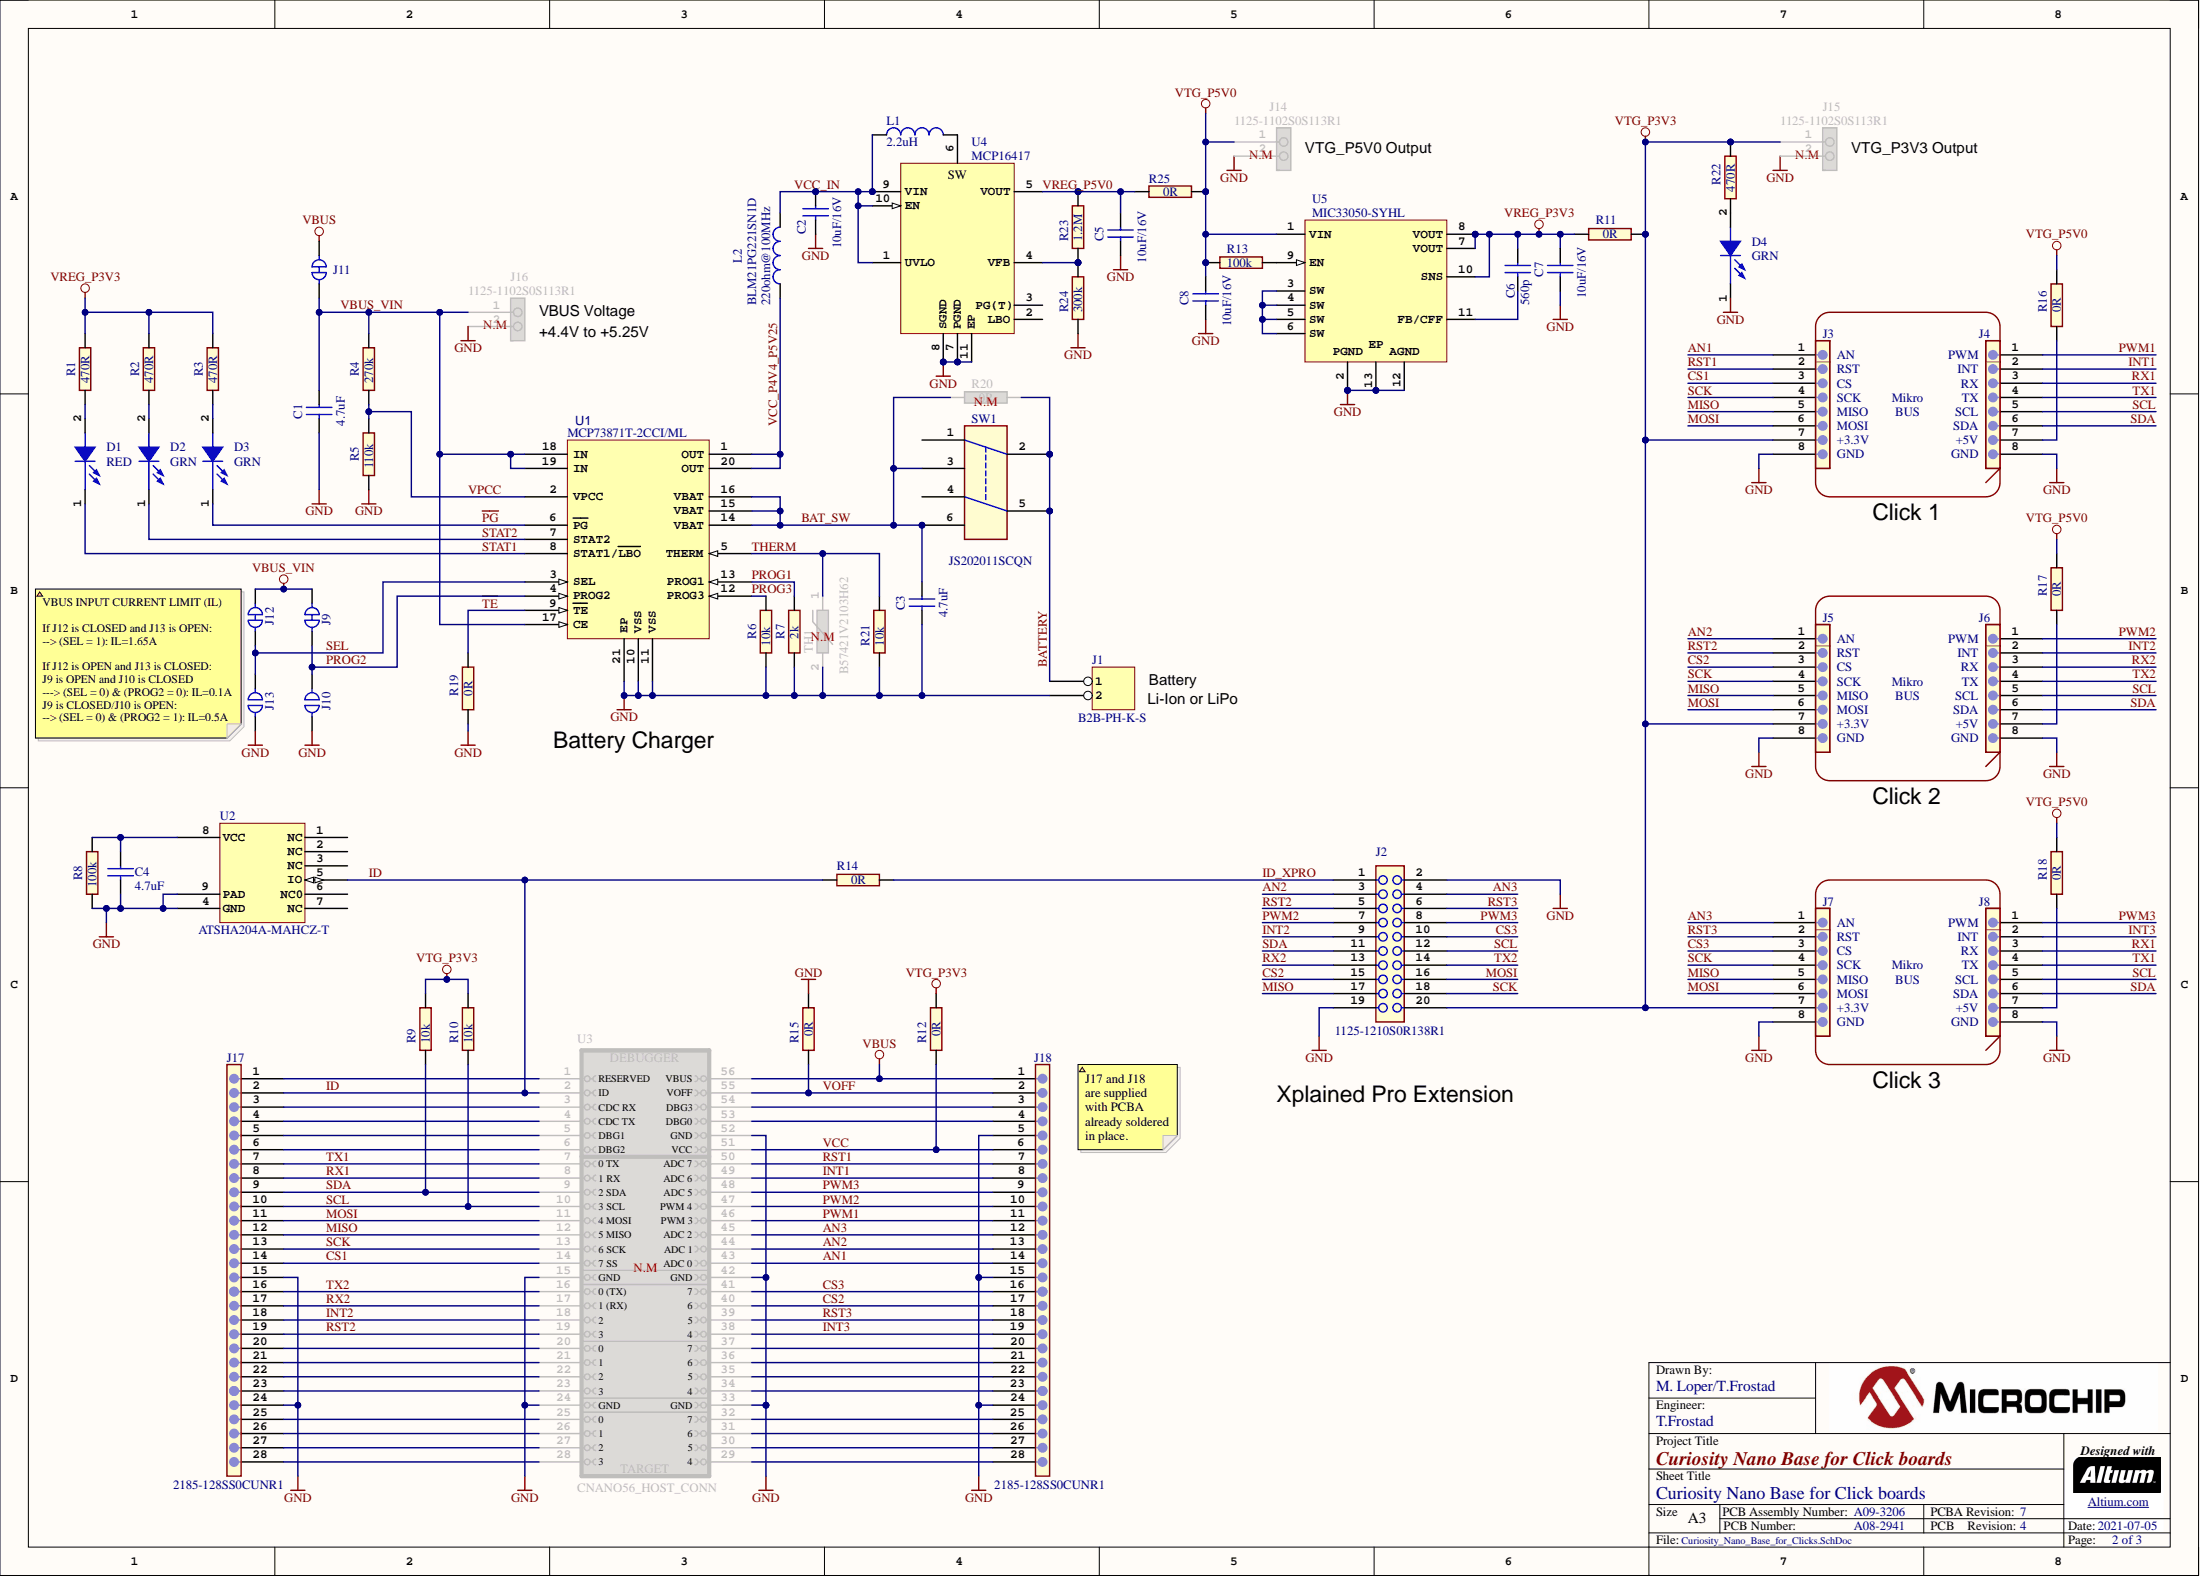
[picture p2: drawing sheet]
# Altium project Curiosity_Nano_Base_for_Clicks.PrjPcb
PCBANumber_TLM: A09-3206; PCBNumber_TLM: A08-2941; ProjectBoardNumber: 2267; ProjectDrawnBy: M. Loper; ProjectEngineer: T.Frostad; ProjectPartNumber: AC164162; ProjectRevisionART: 7; ProjectRevisionASSY: 7; ProjectRevisionFAB: 4; ProjectRevisionSCH: 7; ProjectTitle: Curiosity Nano Base for Click boards
3 sheets, 76 parts. Net scope: global (net labels, ports and power ports of the same name join across sheets).
Board file: Curiosity_Nano_Base_for_Clicks.PcbDoc
Sheets:
  Curiosity_Nano_Base_for_Clicks_TopLevel.SchDoc
    S2 = Curiosity_Nano_Base_for_Clicks_Revision_History.SchDoc
    S1 = Curiosity_Nano_Base_for_Clicks.SchDoc

## Sheet Curiosity_Nano_Base_for_Clicks_TopLevel.SchDoc: Top Level
size A3; Organization: Microchip Technology Norway; Address1: Brøsetvegen 164; Address2: 7069 Trondheim; Address3: NORWAY; DocumentNumber: A09-3206; Revision: 7; SheetNumber: 1; SheetTotal: 3; DrawnBy: T.Frostad; Engineer: T.Frostad; PageSetup: Record=PageOptions¦CenterHorizontal=True¦CenterVertical=True¦PrintScale=1.01¦XCorrection=1.00¦YCorrection=1.00¦PrintKind=1¦BorderSize=5000000¦LeftOffset=0¦BottomOffset=0¦Orientation=2¦PaperLength=1000¦PaperWidth=1000¦Scale=100¦PaperSource=7¦PrintQuality=-4¦MediaType=1¦DitherType=10¦PaperKind=A3 (297 x 420 mm)¦PrintScaleMode=1; ProjectTitle: Curiosity Nano Base for Click boards; PCBNumber: A08-2941; PCBRevision: 4

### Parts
E1  (no value)  [AP8-00192]
E2  (no value)  [AP8-00192]
E3  (no value)  [AP8-00192]
E4  (no value)  [AP8-00192]
LABEL1  value Label PCBA  [AP8-00317]
PCB1  value CNANO-BASE4CLICK kit PCB documentation  AN: A08-2941  (mechanical)
PCBADOC1  AN: A12-1357  (mechanical)
TEST1  AN: A11-0432  (mechanical)
TESTDOC1  AN: A12-1360  (mechanical)

### Sub-sheets
S1 = Curiosity_Nano_Base_for_Clicks.SchDoc: no entries
S2 = Curiosity_Nano_Base_for_Clicks_Revision_History.SchDoc: no entries

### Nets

Not connected (* = marked no-connect by the designer): E1 1(FIDUCIAL); E2 1(FIDUCIAL); E3 1(FIDUCIAL); E4 1(FIDUCIAL)

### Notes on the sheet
- Curiosity Nano Base for Click boards

## Sheet Curiosity_Nano_Base_for_Clicks_Revision_History.SchDoc: Revision History
size A3; Organization: Microchip Technology Norway; Address1: Brøsetvegen 164; Address2: 7069 Trondheim; Address3: NORWAY; DocumentNumber: A09-3206; Revision: 7; SheetNumber: 3; SheetTotal: 3; DrawnBy: T.Frostad; Engineer: T.Frostad; PageSetup: Record=PageOptions¦CenterHorizontal=True¦CenterVertical=True¦PrintScale=1.01¦XCorrection=1.00¦YCorrection=1.00¦PrintKind=1¦BorderSize=5000000¦LeftOffset=0¦BottomOffset=0¦Orientation=2¦PaperLength=1000¦PaperWidth=1000¦Scale=100¦PaperSource=7¦PrintQuality=-4¦MediaType=1¦DitherType=10¦PaperKind=A3 (297 x 420 mm)¦PrintScaleMode=1; ProjectTitle: Curiosity Nano Base for Click boards; PCBNumber: A08-2941; PCBRevision: 4

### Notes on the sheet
- PCB Assembly Rev 1:
- Revision History
- -----------------------------------------------------------------------
  Design Changes:
  -----------------------------------------------------------------------
  Initial Design
  -----------------------------------------------------------------------
  PCB:
  -----------------------------------------------------------------------
  PCB revision 1
- PCB Assembly Rev 2:
- PCB Assembly Rev 6:
- -----------------------------------------------------------------------
  Design Changes:
  -----------------------------------------------------------------------
  Redesigned power supply for VTG_P5V0/VTG_P3V3.
  -----------------------------------------------------------------------
  PCB:
  -----------------------------------------------------------------------
  PCB revision 2
- -----------------------------------------------------------------------
  Design Changes:
  -----------------------------------------------------------------------
  Change in capacitors
  -----------------------------------------------------------------------
  PCB:
  -----------------------------------------------------------------------
  PCB revision 4
- PCB Assembly Rev 3:
- PCB Assembly Rev 7:
- -----------------------------------------------------------------------
  Design Changes:
  -----------------------------------------------------------------------
  Added jumper on VBUS. Added pinheaders for VBUS, VTG_P5V0, and VTG_P3V3. Added power LED to VTG_P3V3. Added jumpers to enable high-current (1.6A) on power MUX. Default is still 500mA.
  -----------------------------------------------------------------------
  PCB:
  -----------------------------------------------------------------------
  PCB revision 3
- -----------------------------------------------------------------------
  Design Changes:
  -----------------------------------------------------------------------
  Adjusted feedback resistors of 5V regulator for slightly lower output voltage (4.85V). Ferrite bead L3 replaced with 0-Ohm resistor to for better noise performance.
  -----------------------------------------------------------------------
  PCB:
  -----------------------------------------------------------------------
  PCB revision 4
- PCB Assembly Rev 4:
- -----------------------------------------------------------------------
  Design Changes:
  -----------------------------------------------------------------------
  Mounted two 28 pin receptacles.
  -----------------------------------------------------------------------
  PCB:
  -----------------------------------------------------------------------
  PCB revision 3
- PCB Assembly Rev 5:
- -----------------------------------------------------------------------
  Design Changes:
  -----------------------------------------------------------------------
  Redesign of VTG_P5V0 power supply to get rid of noise problems. Set high-current (1.6A) mode as default. Renamed kit to  "Curiosity Nano Base for Clicks".
  -----------------------------------------------------------------------
  PCB:
  -----------------------------------------------------------------------
  PCB revision 4

## Sheet Curiosity_Nano_Base_for_Clicks.SchDoc: Curiosity Nano Base for Click boards
size A3; Organization: Microchip Technology Norway; Address1: Brøsetvegen 164; Address2: 7069 Trondheim; Address3: NORWAY; DocumentNumber: A09-3206; Revision: 7; SheetNumber: 2; SheetTotal: 3; DrawnBy: M. Loper/T.Frostad; PageSetup: Record=PageOptions¦CenterHorizontal=True¦CenterVertical=True¦PrintScale=1.01¦XCorrection=1.00¦YCorrection=1.00¦PrintKind=1¦BorderSize=5000000¦LeftOffset=0¦BottomOffset=0¦Orientation=2¦PaperLength=1000¦PaperWidth=1000¦Scale=100¦PaperSource=7¦PrintQuality=-4¦MediaType=1¦DitherType=10¦PaperKind=A3 (297 x 420 mm)¦PrintScaleMode=1; ProjectTitle: Curiosity Nano Base for Click boards; PCBNumber: A08-2941; PCBRevision: 4

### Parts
C1  value 4.7uF  [AP1-00069]
C2  value 10uF/16V  [AP1-00039]
C3  value 4.7uF  [AP1-00069]
C4  value 4.7uF  [AP1-00069]
C5  value 10uF/16V  [AP1-00039]
C6  value 560p  [AP1-00002]
C7  value 10uF/16V  [AP1-00039]
C8  value 10uF/16V  [AP1-00039]
D1  (no value)  [AP4-00017]
D2  Farnell no. 1652078  [AP4-00017]  (value not drawn)
D3  Farnell no. 1652078  [AP4-00017]  (value not drawn)
D4  Farnell no. 1652078  [AP4-00017]  (value not drawn)
J1  value B2B-PH-K-S  [AP8-01010]
J2  value 1125-1210S0R138R1  [AP8-01078]
J3  (no value)  [AP8-01081]
J4  (no value)  [AP8-01081]
J5  (no value)  [AP8-01081]
J6  (no value)  [AP8-01081]
J7  (no value)  [AP8-01081]
J8  (no value)  [AP8-01081]
J9  (no value)  [AP9-00044]  (net tie, no BOM)
J10  (no value)  [AP9-00043]  (net tie, no BOM)
J11  (no value)  [AP9-00044]  (net tie, no BOM)
J12  (no value)  [AP9-00044]  (net tie, no BOM)
J13  (no value)  [AP9-00043]  (net tie, no BOM)
J14  value 1125-1102S0S113R1  [AP8-01074]
J15  value 1125-1102S0S113R1  [AP8-01074]
J16  value 1125-1102S0S113R1  [AP8-01074]
J17  value 2185-128SS0CUNR1  [AP8-01199]
J18  value 2185-128SS0CUNR1  [AP8-01199]
L1  value 2.2uH  [AP3-00165]
L2  value 220ohm@100MHz  MPN: BLM21PG221SN1D  [AP3-00104]
R1  value 470R  [AP2-00000]
R2  value 470R  [AP2-00000]
R3  value 470R  [AP2-00000]
R4  value 270k  [AP2-00000]
R5  value 110k  [AP2-00000]
R6  value 10k  [AP2-00000]
R7  value 2k  [AP2-00000]
R8  value 100k  [AP2-00000]
R9  value 10k  [AP2-00000]
R10  value 10k  [AP2-00000]
R11  value 0R  [AP2-00000]
R12  value 0R  [AP2-00000]
R13  value 100k  [AP2-00000]
R14  value 0R  [AP2-00000]
R15  value 0R  [AP2-00000]
R16  value 0R  [AP2-00000]
R17  value 0R  [AP2-00000]
R18  value 0R  [AP2-00000]
R19  value 0R  [AP2-00000]
R20  value 0R  [AP2-00001]
R21  value 10k  [AP2-00000]
R22  value 470R  [AP2-00000]
R23  value 1.2M  [AP2-00011]
R24  value 300k  [AP2-00011]
R25  value 0R  [AP3-00104]
SILK1  (no value)  [AP9-00167]
SILK2  (no value)  [AP9-00167]
SILK3  (no value)  [AP9-00167]
SW1  value JS202011SCQN  [AP8-00684]
TH1  MPN: B57421V2103H62  [AP2-00034]
U1  MPN: MCP73871T-2CCI/ML  [AP6-00165]
U2  MPN: ATSHA204A-MAHCZ-T  [AP6-00409]
U3  value CNANO56_HOST_CONN  [AP8-01154]  (no BOM)
U4  value MCP16417  [AP6-00560]
U5  value MIC33050-SYHL  [AP6-00528]

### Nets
GND: C1.2 C2.2 C3.2 C4.2 C5.2 C7.2 C8.2 D4.1(CATHODE) J1.2 J2.2 J2.19 J3.8 J4.8 J5.8 J6.8 J7.8 J8.8 J10.1 J13.1 J14.2 J15.2 J16.2 J17.15 J17.24 J18.5 J18.15 J18.24 R5.1 R6.2 R7.2 R8.2 R15.2 R19.2 R21.2 R24.1 TH1.2 U1.10(VSS) U1.11(VSS) U1.21(EP) U2.4(GND) U2.9(PAD) U3.0(GND) U3.15(GND) U3.24(GND) U3.33(GND) U3.42(GND) U3.52(GND) U4.7(PGND) U4.8(SGND) U4.11(EP) U5.2(PGND) U5.12(AGND) U5.13(EP)
VBUS: J11.1 J18.1 U3.56(VBUS)
VBUS_VIN: C1.1 J9.2 J11.2 J12.2 J16.1 R4.1 U1.17(CE) U1.18(IN) U1.19(IN)
VREG_P3V3: C6.1 C7.1 R1.1 R2.1 R3.1 R11.2 U5.7(VOUT) U5.8(VOUT) U5.10(SNS)
VTG_P3V3: J2.20 J3.7 J5.7 J7.7 J15.1 R9.1 R10.1 R11.1 R12.2 R22.1
VTG_P5V0: C8.1 J14.1 R13.1 R16.1 R17.1 R18.1 R25.2 U5.1(VIN)
AN1: J3.1 J18.14 U3.43(ADC_0)
AN2: J2.3 J5.1 J18.13 U3.44(ADC_1)
AN3: J2.4 J7.1 J18.12 U3.45(ADC_2)
BAT_SW: C3.1 R20.1 SW1.3(NC2) SW1.6(NC1) U1.14(VBAT) U1.15(VBAT) U1.16(VBAT)
BATTERY: J1.1 R20.2 SW1.2(COMMON2) SW1.5(COMMON1)
CS1: J3.3 J17.14 U3.14(7_SS)
CS2: J2.15 J5.3 J18.17 U3.40(6)
CS3: J2.10 J7.3 J18.16 U3.41(7)
ID: J17.2 R14.1 U2.5(IO) U3.2(ID)
ID_XPRO: J2.1 R14.2
INT1: J4.2 J18.8 U3.49(ADC_6)
INT2: J2.9 J6.2 J17.18 U3.18(2)
INT3: J8.2 J18.19 U3.38(4)
MISO: J2.17 J3.5 J5.5 J7.5 J17.12 U3.12(5_MISO)
MOSI: J2.16 J3.6 J5.6 J7.6 J17.11 U3.11(4_MOSI)
~{PG}: D3.1(CATHODE) U1.6(~{PG})
PROG1: R7.1 U1.13(PROG1)
PROG2: J9.1 J10.2 U1.4(PROG2)
PROG3: R6.1 U1.12(PROG3)
PWM1: J4.1 J18.11 U3.46(PWM_3)
PWM2: J2.7 J6.1 J18.10 U3.47(PWM_4)
PWM3: J2.8 J8.1 J18.9 U3.48(ADC_5)
RST1: J3.2 J18.7 U3.50(ADC_7)
RST2: J2.5 J5.2 J17.19 U3.19(3)
RST3: J2.6 J7.2 J18.18 U3.39(5)
RX1: J4.3 J8.3 J17.8 U3.8(1_RX)
RX2: J2.13 J6.3 J17.17 U3.17(1_(RX))
SCK: J2.18 J3.4 J5.4 J7.4 J17.13 U3.13(6_SCK)
SCL: J2.12 J4.5 J6.5 J8.5 J17.10 R10.2 U3.10(3_SCL)
SDA: J2.11 J4.6 J6.6 J8.6 J17.9 R9.2 U3.9(2_SDA)
SEL: J12.1 J13.2 U1.3(SEL)
STAT1: D1.1(CATHODE) U1.8(STAT1/~{LBO})
STAT2: D2.1(CATHODE) U1.7(STAT2)
~{TE}: R19.1 U1.9(~{TE})
THERM: R21.1 TH1.1 U1.5(THERM)
TX1: J4.4 J8.4 J17.7 U3.7(0_TX)
TX2: J2.14 J6.4 J17.16 U3.16(0_(TX))
VCC: J18.6 R12.1 U3.51(VCC)
VCC_IN: C2.1 L1.1 L2.2 U4.1(UVLO) U4.9(VIN) U4.10(EN)
VCC_P4V4_P5V25: L2.1 U1.1(OUT) U1.20(OUT)
VOFF: J18.2 R15.1 U3.55(VOFF)
VPCC: R4.2 R5.2 U1.2(VPCC)
VREG_P5V0: C5.1 R23.2 R25.1 U4.5(VOUT)
NetC4_1: C4.1 R8.1 U2.8(VCC)
NetC6_2: C6.2 U5.11(FB/CFF)
NetD1_2: D1.2(ANODE) R1.2
NetD2_2: D2.2(ANODE) R2.2
NetD3_2: D3.2(ANODE) R3.2
NetD4_2: D4.2(ANODE) R22.2
NetJ4_7: J4.7 R16.2
NetJ6_7: J6.7 R17.2
NetJ8_7: J8.7 R18.2
NetJ17_1: J17.1 U3.1(RESERVED)
NetJ17_3: J17.3 U3.3(CDC_RX)
NetJ17_4: J17.4 U3.4(CDC_TX)
NetJ17_5: J17.5 U3.5(DBG1)
NetJ17_6: J17.6 U3.6(DBG2)
NetJ17_20: J17.20 U3.20(0)
NetJ17_21: J17.21 U3.21(1)
NetJ17_22: J17.22 U3.22(2)
NetJ17_23: J17.23 U3.23(3)
NetJ17_25: J17.25 U3.25(0)
NetJ17_26: J17.26 U3.26(1)
NetJ17_27: J17.27 U3.27(2)
NetJ17_28: J17.28 U3.28(3)
NetJ18_3: J18.3 U3.54(DBG3)
NetJ18_4: J18.4 U3.53(DBG0)
NetJ18_20: J18.20 U3.37(7)
NetJ18_21: J18.21 U3.36(6)
NetJ18_22: J18.22 U3.35(5)
NetJ18_23: J18.23 U3.34(4)
NetJ18_25: J18.25 U3.32(7)
NetJ18_26: J18.26 U3.31(6)
NetJ18_27: J18.27 U3.30(5)
NetJ18_28: J18.28 U3.29(4)
NetL1_2: L1.2 U4.6(SW)
NetR13_2: R13.2 U5.9(EN)
NetR23_1: R23.1 R24.2 U4.4(VFB)
NetU5_3: U5.3(SW) U5.4(SW) U5.5(SW) U5.6(SW)

Not connected (* = marked no-connect by the designer): SW1 1(NO2)* 4(NO1)*; U2 1(NC)* 2(NC)* 3(NC)* 6(NC0)* 7(NC)*; U4 2(LBO)* 3(PG(T))*

### Layout directives
rule Assembly Testpoint Usage [Testpoint - Not Allowed    Multiple - Not Allowed]: NetL1_2

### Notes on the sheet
- (near J14) VTG_P5V0 Output
- (near J15) VTG_P3V3 Output
- (near J16) VBUS Voltage
- (near J16) +4.4V to +5.25V
- Click 1
- VBUS INPUT CURRENT LIMIT (IL)
  If J12 is CLOSED and J13 is OPEN:
  --> (SEL = 1): IL=1.65A
  If J12 is OPEN and J13 is CLOSED:
  J9 is OPEN and J10 is CLOSED
  ---> (SEL = 0) & (PROG2 = 0): IL=0.1A
  J9 is CLOSED/J10 is OPEN:
  --> (SEL = 0) & (PROG2 = 1): IL=0.5A
- Battery Charger
- (near J1) Li-Ion or LiPo
- Battery
- Click 2
- Xplained Pro Extension
- Click 3
- (near J18) J17 and J18
  are supplied
  with PCBA
  already soldered
  in place.
- Drawn By:
- Project Title
- Engineer:
- T.Frostad
- Designed with
- Sheet Title
- Size
- A3
- PCB Number:
- PCB Assembly Number:
- PCBA Revision:
- PCB    Revision:
- Date:
- Altium.com <http://go.altium.com/MicrochipLandingPage_Evaluation.html>
- File:
- Page:

## Assembly variants
Default Assembly: not fitted J14 J15 J16 R20 TH1 U3
